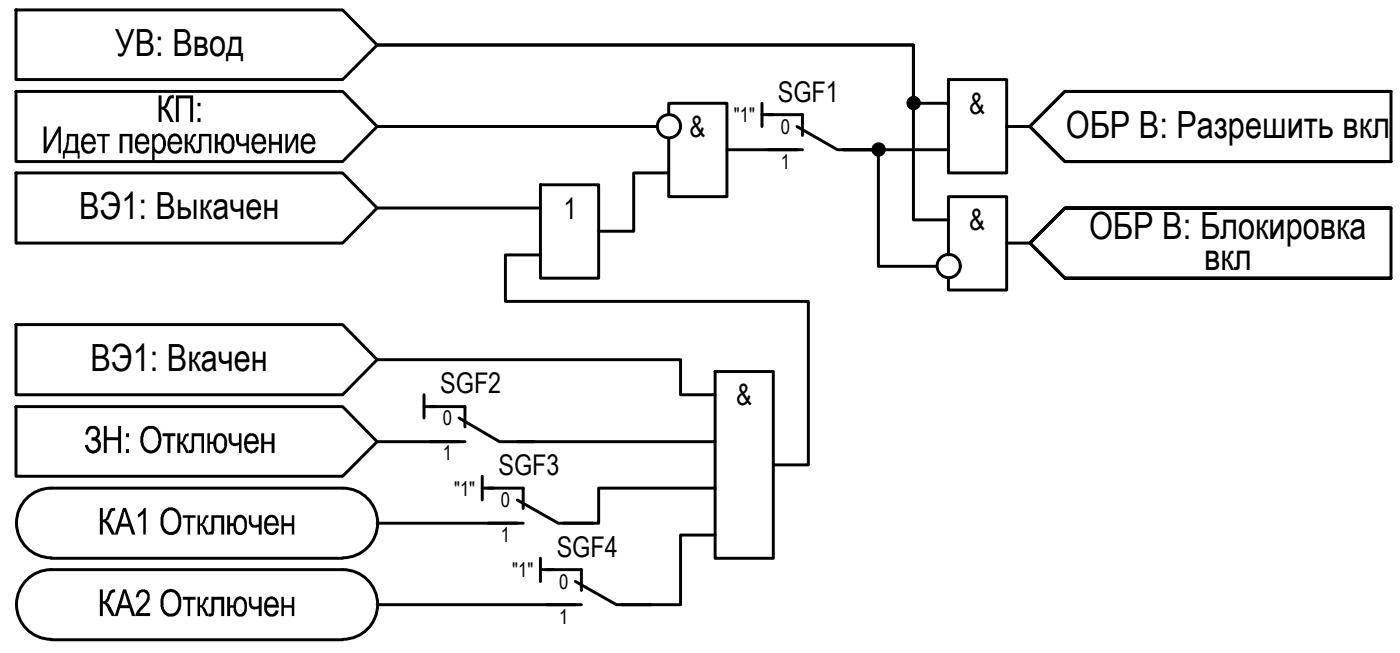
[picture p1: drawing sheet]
<svg xmlns="http://www.w3.org/2000/svg" width="120mm" height="56mm" viewBox="0 0 120 56" stroke-linecap="round" stroke-linejoin="round" font-family="sans-serif">
<!-- layer: 0 -->
<g fill="none" stroke="#000" stroke-width=".25">
<path d="M1.4 7.8h28l3 3-3 3h-28zM1.4 14.8h28l3 3-3 3h-28zM1.4 .9h28l3 3-3 2.9h-28zM32.4 10.8h24M32.4 17.8h14M46.4 15.8h5v8h-5zM57.4 14.8h-3v5h-3M57.4 9.8v-.9h5v8h-5v-5M62.4 12.8h6M65.4 8.9v1.9M65.4 9.8h1M81.4 12.8h-9h3v10h5"/>
<path d="M81.4 8.9h-3v-5h-46h46v14.9h3M81.4 6.8h5v8h-5zM86.4 10.8h2M119.4 17.8h-28l-3 3 3 3h28v-6h-28l-3 3 3 3h28M119.4 7.8h-28l-3 3 3 3h28v-6h-28l-3 3 3 3h28M1.4 27.8h28l3 3-3 3h-28zM1.4 34.8h28l3 3-3 3h-28zM32.4 30.8h26v3h3M32.4 37.8h7M36.4 33.8v2M36.4 34.8h1M44.4 37.8h17"/>
<path d="M46.4 21.8h-3v4h26v14h-3M61.4 31.8h5v16h-5zM81.4 21.8v-4.9h5v8h-5v-1.1M86.4 20.8h2M4.4 41.8h25M4.4 48.8h25M4.4 47.8h25M4.4 54.8h25M4.4 41.8a2.98 2.98 0 0 0-3 3 2.98 2.98 0 0 0 3 3M4.4 48.8a2.98 2.98 0 0 0-3 3 2.98 2.98 0 0 0 3 3M29.4 41.8a2.98 2.98 0 0 1 3 3 2.98 2.98 0 0 1-3 3M29.4 48.8a2.98 2.98 0 0 1 3 3 2.98 2.98 0 0 1-3 3"/>
<path d="M32.4 44.8h12M32.4 51.8h17M41.4 40.8v2M41.4 41.8h1M46.4 47.8v2M46.4 48.8h1M61.4 41.8h-10v3h-3M61.4 45.9h-3v5.9h-5"/>
<circle cx="57.4" cy="10.8" r=".99"/>
<circle cx="75.4" cy="12.8" r=".49"/>
<circle cx="78.4" cy="8.8" r=".49"/>
<circle cx="81.4" cy="22.8" r=".99"/>
</g>
<g fill="#000">
<path d="M3.7 10.8h.3v1.9l1-1.9h.2v2.3h-.2v-1.8l-1 1.8h-.3zM8.3 11.5h1.1v.2h-.4v1.4h-.2v-1.4h-.5zM10.3 11.5h1.1v1.6h-.3v-1.4h-.6v1.4h-.2zM15.9 11.5h.2v.7l.3-.3a.39 .39 0 0 1 .4-.4v.2a.23 .23 0 0 0-.3 .2v.3l-.2 .1 .3 .3 .3 .5h-.3l-.4-.7h-.1v.7h-.2zM17.1 11.5h1v1.6h-.2v-1.4h-.6v.9a.35 .35 0 0 1 0 .4 .35 .35 0 0 1-.4 .1l-.1-.2 .3-.1zM20.3 11.5h.2v.3a.39 .39 0 0 0 .1 .4 .39 .39 0 0 0 .5 0v-.7h.3v1.6h-.3v-.7v.1a.55 .55 0 0 1-.6 0 .55 .55 0 0 1-.2-.6zM23.1 11.5h.2v.7h.6v-.7h.3v1.6h-.3v-.7h-.6v.7h-.2zM24.5 11.5h.2v1.2l.6-1.2h.3v1.6h-.2v-1.2l-.7 1.2h-.2zM19.6 37.1h.3v.4a.38 .38 0 0 0 .1 .4 .38 .38 0 0 0 .4 0h.1v-.8h.2v1.7h-.2v-.7l-.1 .1a.58 .58 0 0 1-.8-.6zM22.4 37.1h.3v.7h.6v-.7h.3v1.7h-.3v-.7h-.6v.7h-.3zM18.1 44.2h1.1v1.6h-.2v-1.4h-.6v.9a.42 .42 0 0 1-.3 .5h-.2v-.2h.1a.21 .21 0 0 0 .2-.1 .21 .21 0 0 0-.1-.2zM18.1 51.1h1.1v1.7h-.2v-1.4h-.6v.9a.46 .46 0 0 1-.3 .5h-.2v-.2l.2-.1z"/>
<path d="M21.4 44.2h.2v.3a.39 .39 0 0 0 .1 .5 .39 .39 0 0 0 .5-.1v-.7h.3v1.6h-.3v-.7l-.1 .1a.5 .5 0 0 1-.6-.1 .5 .5 0 0 1-.1-.5zM21.4 51.1h.2v.4a.4 .4 0 0 0 .1 .4 .4 .4 0 0 0 .5 0v-.8h.3v1.7h-.3v-.6a.55 .55 0 0 1-.6 0 .55 .55 0 0 1-.2-.6zM24.1 44.2h.3v.6h.6v-.6h.2v1.6h-.2v-.7h-.6v.7h-.3zM24.1 51.1h.3v.8h.6v-.8h.2v1.7h-.2v-.7h-.6v.7h-.3z"/>
<path d="M5.7 11.5h1v1.4h.1v.7h-.1v-.5h-1.1v.5h-.2v-.7h.1l.1-.2 .1-.5zM5.9 11.7v.7l-.2 .5h.8v-1.2z"/>
<path d="M7.1 11.6h.1a.62 .62 0 0 1 .7-.1 .62 .62 0 0 1 .3 .7v.2h-1a.45 .45 0 0 0 .2 .4 .45 .45 0 0 0 .4 .1l.2-.3h.2v.1a.63 .63 0 0 1-.7 .5 .63 .63 0 0 1-.5-.8v-.3zM7.4 11.7l-.2 .5h.8a.4 .4 0 0 0-.2-.5 .4 .4 0 0 0-.4 0z"/>
<path d="M11.7 11.7a.65 .65 0 0 1 .8-.2 .65 .65 0 0 1 .3 .8l-1 .1a.43 .43 0 0 0 .2 .5 .43 .43 0 0 0 .5-.1v-.2h.3a.63 .63 0 0 1-.8 .6 .63 .63 0 0 1-.4-.8zM12 11.7l-.2 .2v.3h.8a.39 .39 0 0 0-.2-.5 .39 .39 0 0 0-.4 0z"/>
<path d="M13.1 11.5h.2v.2a.51 .51 0 0 1 .6-.2 .51 .51 0 0 1 .3 .6v.5a.52 .52 0 0 1-.3 .5 .52 .52 0 0 1-.6-.1v.8h-.2zM13.4 11.7l-.1 .3v.3a.52 .52 0 0 0 .4 .7v-.1a.76 .76 0 0 0 .2-1l-.2-.3z"/>
<path d="M14.5 11.6h.1a.62 .62 0 0 1 .7-.1 .62 .62 0 0 1 .3 .7v.2h-1a.45 .45 0 0 0 .2 .4 .45 .45 0 0 0 .5 .1l.1-.3h.2v.1a.63 .63 0 0 1-.7 .5 .63 .63 0 0 1-.5-.8v-.5zM14.8 11.7l-.2 .5 .8-.1a.39 .39 0 0 0-.2-.4 .39 .39 0 0 0-.4 0z"/>
<path d="M18.4 11.5h.3v.7h.2l.1-.3a.55 .55 0 0 1 .6-.5 .55 .55 0 0 1 .5 .6v.7a.56 .56 0 0 1-.7 .5 .56 .56 0 0 1-.4-.7l-.1-.1h-.2v.7h-.3zM19.4 11.7a.99 .99 0 0 0 0 1.2 .44 .44 0 0 0 .5-.6v-.1a.4 .4 0 0 0-.4-.5z"/>
<path d="M21.7 11.7a.64 .64 0 0 1 .8-.2 .64 .64 0 0 1 .3 .8v.1h-1a.41 .41 0 0 0 .2 .4 .41 .41 0 0 0 .5 0l.1-.2h.2a.62 .62 0 0 1-.7 .6 .62 .62 0 0 1-.5-.8v-.2zM22.1 11.7l-.2 .2-.1 .3 .8-.1a.36 .36 0 0 0-.1-.4 .36 .36 0 0 0-.4 0z"/>
<path d="M26 11.6h.1a.62 .62 0 0 1 .7-.1 .62 .62 0 0 1 .3 .7v.2h-1a.45 .45 0 0 0 .1 .4 .45 .45 0 0 0 .5 .1l.1-.3h.3l-.1 .1a.63 .63 0 0 1-.7 .5 .63 .63 0 0 1-.5-.8v-.3zM26.2 11.7l-.1 .5h.7a.4 .4 0 0 0-.1-.5 .4 .4 0 0 0-.5 0z"/>
<path d="M17.8 37.1h.2v.7h.3l.1-.4a.58 .58 0 0 1 .7-.2 .58 .58 0 0 1 .4 .6v.4a.58 .58 0 0 1-.5 .6 .58 .58 0 0 1-.7-.4v-.3h-.3v.7h-.2zM18.7 37.4l-.1 .3v.3a.41 .41 0 0 0 0 .4 .41 .41 0 0 0 .4 .2 1.07 1.07 0 0 0 .2-1l-.2-.3z"/>
<path d="M21.1 37.3h.1a.61 .61 0 0 1 .7-.1 .61 .61 0 0 1 .3 .7v.2h-1a.39 .39 0 0 0 .3 .5 .39 .39 0 0 0 .4-.3h.3a.65 .65 0 0 1-.8 .5 .65 .65 0 0 1-.5-.7l.1-.5zM21.4 37.4l-.2 .4h.7a.4 .4 0 0 0-.5-.4z"/>
<path d="M19.5 44.2h.2v.6h.3l.1-.3a.57 .57 0 0 1 .7-.4 .57 .57 0 0 1 .4 .7l-.1 .6a.56 .56 0 0 1-.6 .4 .56 .56 0 0 1-.5-.6v-.1h-.3v.7h-.2zM20.5 44.4l-.2 .2v.4a.46 .46 0 0 0 .4 .6h.1a.87 .87 0 0 0-.1-1.2z"/>
<path d="M19.5 51.1h.2v.8h.3l.1-.5a.57 .57 0 0 1 .7-.2 .57 .57 0 0 1 .4 .7v.3a.59 .59 0 0 1-.7 .6 .59 .59 0 0 1-.5-.7h-.3v.7h-.2zM20.4 51.4l-.1 .6a.5 .5 0 0 0 .4 .6 .87 .87 0 0 0 0-1.2z"/>
<path d="M22.9 44.3a.53 .53 0 0 1 .6-.2 .53 .53 0 0 1 .4 .5v.4h-1v.1a.39 .39 0 0 0 .3 .5 .39 .39 0 0 0 .5-.3h.2v.1a.64 .64 0 0 1-.8 .4 .64 .64 0 0 1-.4-.8v-.5zM23.1 44.4l-.1 .1-.1 .3h.8a.41 .41 0 0 0-.6-.4z"/>
<path d="M22.9 51.3l.1-.1a.67 .67 0 0 1 .7 .1 .67 .67 0 0 1 .2 .6v.2h-1a.42 .42 0 0 0 .2 .4 .42 .42 0 0 0 .5 0l.1-.2h.2a.63 .63 0 0 1-.8 .5 .63 .63 0 0 1-.4-.8v-.3zM23.1 51.4l-.1 .1-.1 .3h.8a.4 .4 0 0 0-.2-.4 .4 .4 0 0 0-.4 0z"/>
</g>
<path d="M65.9 9.8h3v1.8M65.9 12.8h3M68.4 10.8l3.5 2h3M36.9 34.8h3v1.8M36.9 37.8h3M39.4 35.8l3.5 2h3M41.9 41.8h3v1.8M41.9 44.8h3M44.4 42.8l3.5 2h3M46.9 48.8h3v1.8M46.9 51.8h3M49.4 49.8l3.5 2h3" fill="none" stroke="#000" stroke-width=".25"/>
<!-- layer: 0 -->
<g fill="#000" stroke="#000" stroke-width=".09">
<path d="M75.2 13.3h.3zM75.3 12.3h.1zM78.3 9.3h.2zM78.3 8.3h.1z"/>
<path d="M75.3 12.3l.2 .1zM75.3 12.3l.2 .1z"/>
<path d="M75.3 13.3h.1zM75.2 13.3h.2z"/>
<path d="M75.2 12.4h.3zM75.2 12.4h.3z"/>
<path d="M75.2 12.4h.4zM75.2 12.4h.4z"/>
<path d="M75.2 13.3h.3zM75.2 13.3h.3z"/>
<path d="M75.2 12.4h.4zM75.2 12.4h.4z"/>
<path d="M75.2 13.3h.4zM75.2 13.3h.3z"/>
<path d="M75.1 12.4h.6zM75.1 12.4h.6z"/>
<path d="M75.1 13.3h.5zM75.1 13.3h.5z"/>
<path d="M75.1 12.4h.6zM75 12.4h.7z"/>
<path d="M75.1 13.3h.6zM75.1 13.3h.5z"/>
<path d="M75 12.4l.8 .1zM75 12.4l.8 .1z"/>
<path d="M75 13.2h.7zM75 13.2l.7 .1z"/>
<path d="M75 12.5h.8zM75 12.5h.8z"/>
<path d="M75 12.5l.8 .1zM75 12.5l.8 .1z"/>
<path d="M75 13.1l.8 .1zM75 13.1l.8 .1z"/>
<path d="M75 13.2h.8zM75 13.2h.7z"/>
<path d="M74.9 12.6h.9zM74.9 12.6h.9z"/>
<path d="M74.9 12.6l.9 .1zM74.9 12.6l.9 .1z"/>
<path d="M74.9 13.1h.9zM74.9 13.1h.9z"/>
<path d="M74.9 13.1h.9zM74.9 13.1h.9z"/>
<path d="M74.9 12.7h.9zM74.9 12.7h.9z"/>
<path d="M74.9 12.7h1zM74.9 12.7h1z"/>
<path d="M74.9 13h.9zM74.9 13h.9h-.9z"/>
<path d="M74.9 13h.9zM74.9 13l.9 .1z"/>
<path d="M74.9 12.7l1 .1zM74.9 12.7l1 .1z"/>
<path d="M74.9 12.8h1zM74.9 12.8h1z"/>
<path d="M74.9 12.8l1 .1zM74.9 12.8l1 .1z"/>
<path d="M74.9 12.9h1zM74.9 12.9h1z"/>
<path d="M74.9 12.9h1zM74.9 12.9l.9 .1z"/>
<path d="M78.3 9.3h.1zM78.3 9.3h.1z"/>
<path d="M78.3 8.3h.2zM78.3 8.3h.2z"/>
<path d="M78.3 8.3h.2zM78.2 8.3h.3z"/>
<path d="M78.2 8.3l.4 .1zM78.2 8.3l.4 .1z"/>
<path d="M78.2 9.3h.3zM78.2 9.3h.3z"/>
<path d="M78.2 8.4h.4zM78.1 8.4h.5z"/>
<path d="M78.2 9.3h.4zM78.2 9.3h.3z"/>
<path d="M78.1 8.4h.6zM78.1 8.4h.6z"/>
<path d="M78.1 9.3h.5zM78.1 9.3h.5z"/>
<path d="M78.1 8.4l.6 .1zM78.1 8.4l.6 .1z"/>
<path d="M78.1 9.2h.6zM78.1 9.2l.5 .1z"/>
<path d="M78 8.5h.7zM78 8.5h.7z"/>
<path d="M78 9.2h.7zM78 9.2h.7z"/>
<path d="M78 9.2h.7zM78 9.2h.7z"/>
<path d="M78 8.5h.8zM78 8.5h.8z"/>
<path d="M78 8.5l.8 .1zM78 8.5l.8 .1z"/>
<path d="M78 9.1h.8zM78 9.1l.7 .1z"/>
<path d="M78 8.6h.8zM78 8.6h.8z"/>
<path d="M77.9 8.6h.9zM77.9 8.6h.9z"/>
<path d="M77.9 9.1h.9zM77.9 9.1h.9z"/>
<path d="M78 9.1h.8zM78 9.1h.8z"/>
<path d="M77.9 8.6l.9 .1zM77.9 8.6l.9 .1z"/>
<path d="M77.9 8.7h.9zM77.9 8.7h.9z"/>
<path d="M77.9 8.7l1 .1-.1-.1zM77.9 8.7l1 .1h-1z"/>
<path d="M77.9 8.9l.9 .1zM77.9 8.9l.9 .1z"/>
<path d="M77.9 9h.9zM77.9 9h.9z"/>
<path d="M77.9 9h.9zM77.9 9l.9 .1z"/>
<path d="M77.9 8.8l1 .1zM77.9 8.8l1 .1z"/>
<path d="M77.9 8.9h1zM77.9 8.9h1z"/>
<path d="M77.9 8.9h1zM77.9 8.9h.9z"/>
</g>
<g font-size="3.2">
<text x="9.9" y="4.8">УВ: Ввод</text>
<text x="13.4" y="10.5">КП :</text>
<text x="91.5" y="11.8">ОБР В: Разрешить вкл</text>
<text x="6.8" y="18.8">ВЭ1: Выкачен</text>
<text x="93.4" y="20.5">ОБР В: Блокировка</text>
<text x="103.3" y="23.2">вкл</text>
<text x="7.8" y="31.8">ВЭ1: Вкачен</text>
<text x="7.2" y="38.8">ЗН : Отключен</text>
<text x="8.4" y="45.8">КА 1 Отключен</text>
<text x="8.4" y="52.8">КА 2 Отключен</text>
</g>
<g font-size="2.5">
<text x="59.2" y="11.7">&amp;</text>
<text x="83.2" y="9.7">&amp;</text>
<text x="48.4" y="18.8">1</text>
<text x="83.2" y="19.7">&amp;</text>
<text x="63.2" y="34.7">&amp;</text>
</g>
<g font-size="2.4">
<text x="66.7" y="8.7">SGF1</text>
<text x="37.8" y="33.7">SGF2</text>
<text x="42.8" y="40.7">SGF3</text>
<text x="47.8" y="47.7">SGF4</text>
</g>
<g font-size="1.7">
<text x="63" y="10.5">&quot;1&quot;</text>
<text x="67" y="11.5">0</text>
<text x="67" y="14.5">1</text>
<text x="38" y="36.5">0</text>
<text x="38" y="39.5">1</text>
<text x="39" y="42.5">&quot;1&quot;</text>
<text x="43" y="43.4">0</text>
<text x="43" y="46.4">1</text>
<text x="44" y="49.4">&quot;1&quot;</text>
<text x="48" y="50.5">0</text>
<text x="48" y="53.5">1</text>
</g>
</svg>
